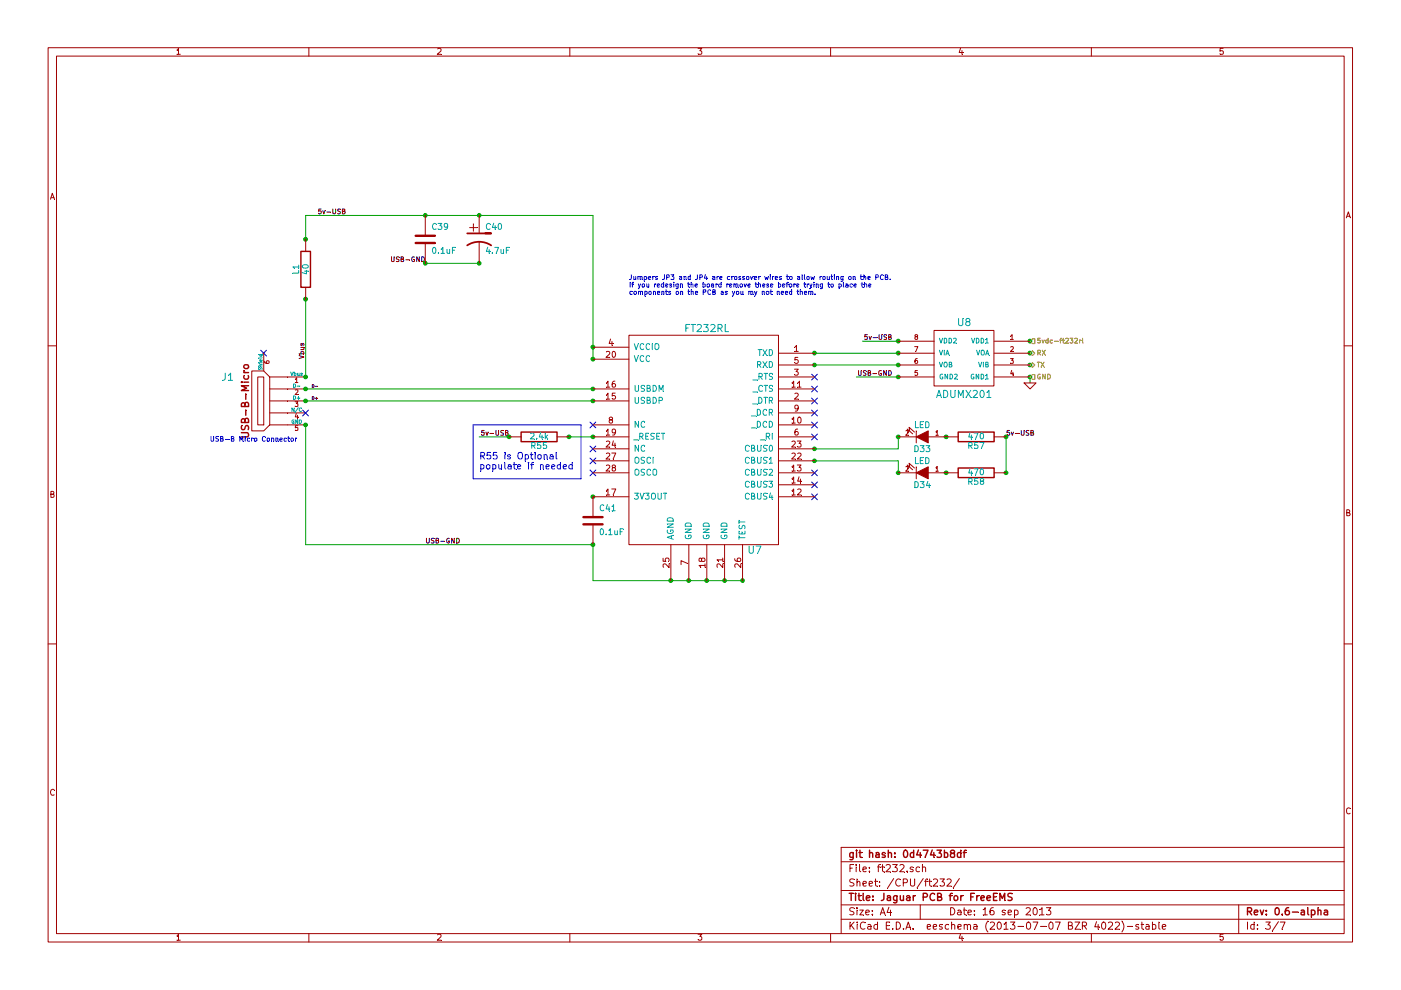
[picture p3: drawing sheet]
EESchema Schematic File Version 2  date Wed 18 Sep 2013 08:48:05 AM EDT
LIBS:opto
LIBS:power
LIBS:conn
LIBS:transistors
LIBS:device
LIBS:Jaguar
LIBS:Jaguar-cache
EELAYER 24  0
EELAYER END
$Descr A4 11700 8267
Sheet 3 7
Title "Jaguar PCB for FreeEMS"
Date "16 sep 2013"
Rev "0.6-alpha"
Comp "git hash: 0d4743b8df"
Comment1 ""
Comment2 ""
Comment3 ""
Comment4 ""
$EndDescr
NoConn ~ 2200 2950
$Comp
L USB_B-MICRO J1
U 1 1
P 2200 3350
F 0 "J1" V 2400 3650 60  0000 C CNN
F 1 "USB_B-MICRO" H 2200 2900 60  0001 C CNN
	1    2200 3350
	0    -1   -1   0   
$EndComp
NoConn ~ 2550 3450
Wire Wire Line
	7150 3150 7500 3150
Wire Notes Line
	4850 4000 4850 3550
Wire Notes Line
	4850 4000 3950 4000
Wire Notes Line
	3950 4000 3950 3550
Wire Notes Line
	3950 3550 4850 3550
Wire Wire Line
	6800 3050 7500 3050
Connection ~ 2550 2500
Connection ~ 2550 2000
Wire Wire Line
	2550 2000 2550 1800
Wire Wire Line
	2550 1800 4950 1800
Connection ~ 4250 3650
Connection ~ 4750 3650
Connection ~ 4950 3650
Wire Wire Line
	4750 3650 4950 3650
Wire Wire Line
	8400 3950 8400 3650
Wire Wire Line
	6200 4850 4950 4850
Connection ~ 6800 2950
Connection ~ 6800 3050
Connection ~ 8400 3950
Connection ~ 8400 3650
Connection ~ 7900 3650
Connection ~ 7900 3950
Connection ~ 7500 3950
Connection ~ 7500 3650
Connection ~ 6800 3750
Connection ~ 6800 3850
Connection ~ 6200 4850
Connection ~ 6050 4850
Connection ~ 5900 4850
Connection ~ 5750 4850
Connection ~ 4950 4550
Connection ~ 4950 4150
Connection ~ 4950 3350
Connection ~ 4950 3250
Connection ~ 4950 3000
Connection ~ 4950 2900
Connection ~ 2550 3350
Connection ~ 2550 3250
Connection ~ 2550 3150
Connection ~ 3550 2200
Connection ~ 3550 1800
Wire Wire Line
	7500 3950 7500 3850
Wire Wire Line
	7500 3850 6800 3850
Wire Wire Line
	2550 3350 4950 3350
Connection ~ 5600 4850
Wire Wire Line
	2550 4550 4950 4550
Wire Wire Line
	4950 3250 2550 3250
Wire Wire Line
	7500 3650 7500 3750
Wire Wire Line
	7500 3750 6800 3750
Wire Wire Line
	2550 4550 2550 3550
Wire Wire Line
	4950 4550 4950 4850
Wire Wire Line
	4950 1800 4950 3000
Wire Wire Line
	4250 3650 4000 3650
Wire Wire Line
	3550 2200 4000 2200
Connection ~ 4000 2200
Connection ~ 4000 1800
Wire Wire Line
	2550 3150 2550 2500
Wire Wire Line
	7500 2950 6800 2950
Wire Wire Line
	7500 2850 7200 2850
Wire Wire Line
	8600 3200 8600 3150
Connection ~ 8600 3150
Connection ~ 8600 3050
Connection ~ 8600 2950
Connection ~ 8600 2850
Connection ~ 7500 3150
Connection ~ 7500 3050
Connection ~ 7500 2950
Connection ~ 7500 2850
Connection ~ 2550 3550
Text Label 7450 3150 2    40   ~ 0
USB-GND
$Comp
L ADUMX201 U8
U 1 1
P 8050 3000
F 0 "U8" H 8050 3300 60  0000 C CNN
F 1 "ADUMX201" H 8050 2700 60  0000 C CNN
	1    8050 3000
	-1   0    0    -1  
$EndComp
Text Notes 4000 3850 0    55   ~ 0
R55 is Optional\npopulate if needed
NoConn ~ 6800 3150
NoConn ~ 6800 3250
NoConn ~ 6800 3350
NoConn ~ 6800 3450
Text Label 2550 3000 1    40   ~ 0
Vbus
$Comp
L R L1
U 1 1
P 2550 2250
F 0 "L1" V 2630 2250 50  0000 C CNN
F 1 "40" V 2550 2250 50  0000 C CNN
	1    2550 2250
	-1   0    0    1   
$EndComp
Text Notes 1750 3700 0    40   ~ 0
USB-B Micro Connector
Text Label 2600 3350 0    25   ~ 0
D+
Text Label 2600 3250 0    25   ~ 0
D-
Text HLabel 8600 3150 2    40   Input ~ 0
GND
Text Notes 5250 2350 0    40   ~ 0
Jumpers JP3 and JP4 are crossover wires to allow routing on the PCB.\nIf you redesign the board remove these before trying to place the \ncomponents on the PCB as you my not need them.
$Comp
L GND #PWR015
U 1 1
P 8600 3200
F 0 "#PWR015" H 8600 3200 30  0001 C CNN
F 1 "GND" H 8600 3130 30  0001 C CNN
	1    8600 3200
	1    0    0    -1  
$EndComp
$Comp
L CP1 C40
U 1 1
P 4000 2000
F 0 "C40" H 4050 2100 50  0000 L CNN
F 1 "4.7uF" H 4050 1900 50  0000 L CNN
	1    4000 2000
	1    0    0    -1  
$EndComp
Text Label 4250 3650 2    40   ~ 0
5v-USB
$Comp
L R R55
U 1 1
P 4500 3650
F 0 "R55" V 4580 3650 50  0000 C CNN
F 1 "2.4k" V 4500 3650 50  0000 C CNN
	1    4500 3650
	0    1    1    0   
$EndComp
Text Label 7450 2850 2    40   ~ 0
5v-USB
Text Label 8400 3650 0    40   ~ 0
5v-USB
Text Label 2650 1800 0    40   ~ 0
5v-USB
Text Label 3550 2200 2    40   ~ 0
USB-GND
Text Label 3550 4550 0    40   ~ 0
USB-GND
$Comp
L C C39
U 1 1
P 3550 2000
F 0 "C39" H 3600 2100 50  0000 L CNN
F 1 "0.1uF" H 3600 1900 50  0000 L CNN
	1    3550 2000
	1    0    0    -1  
$EndComp
$Comp
L R R58
U 1 1
P 8150 3950
F 0 "R58" V 8230 3950 50  0000 C CNN
F 1 "470" V 8150 3950 50  0000 C CNN
	1    8150 3950
	0    1    1    0   
$EndComp
$Comp
L R R57
U 1 1
P 8150 3650
F 0 "R57" V 8230 3650 50  0000 C CNN
F 1 "470" V 8150 3650 50  0000 C CNN
	1    8150 3650
	0    1    1    0   
$EndComp
$Comp
L LED D34
U 1 1
P 7700 3950
F 0 "D34" H 7700 4050 50  0000 C CNN
F 1 "LED" H 7700 3850 50  0000 C CNN
	1    7700 3950
	-1   0    0    1   
$EndComp
$Comp
L LED D33
U 1 1
P 7700 3650
F 0 "D33" H 7700 3750 50  0000 C CNN
F 1 "LED" H 7700 3550 50  0000 C CNN
	1    7700 3650
	-1   0    0    1   
$EndComp
$Comp
L C C41
U 1 1
P 4950 4350
F 0 "C41" H 5000 4450 50  0000 L CNN
F 1 "0.1uF" H 5000 4250 50  0000 L CNN
	1    4950 4350
	1    0    0    -1  
$EndComp
NoConn ~ 4950 3550
NoConn ~ 4950 3750
NoConn ~ 4950 3950
NoConn ~ 4950 3850
Text HLabel 8600 2950 2    40   BiDi ~ 0
RX
Text HLabel 8600 3050 2    40   BiDi ~ 0
TX
Text HLabel 8600 2850 2    40   Input ~ 0
5vdc-ft232rl
NoConn ~ 6800 3650
NoConn ~ 6800 3550
NoConn ~ 6800 3950
NoConn ~ 6800 4050
NoConn ~ 6800 4150
$Comp
L FT232RL U7
U 1 1
P 5900 3650
F 0 "U7" H 6300 2700 60  0000 C CNN
F 1 "FT232RL" H 5900 4550 60  0000 C CNN
	1    5900 3650
	1    0    0    -1  
$EndComp
$EndSCHEMATC
